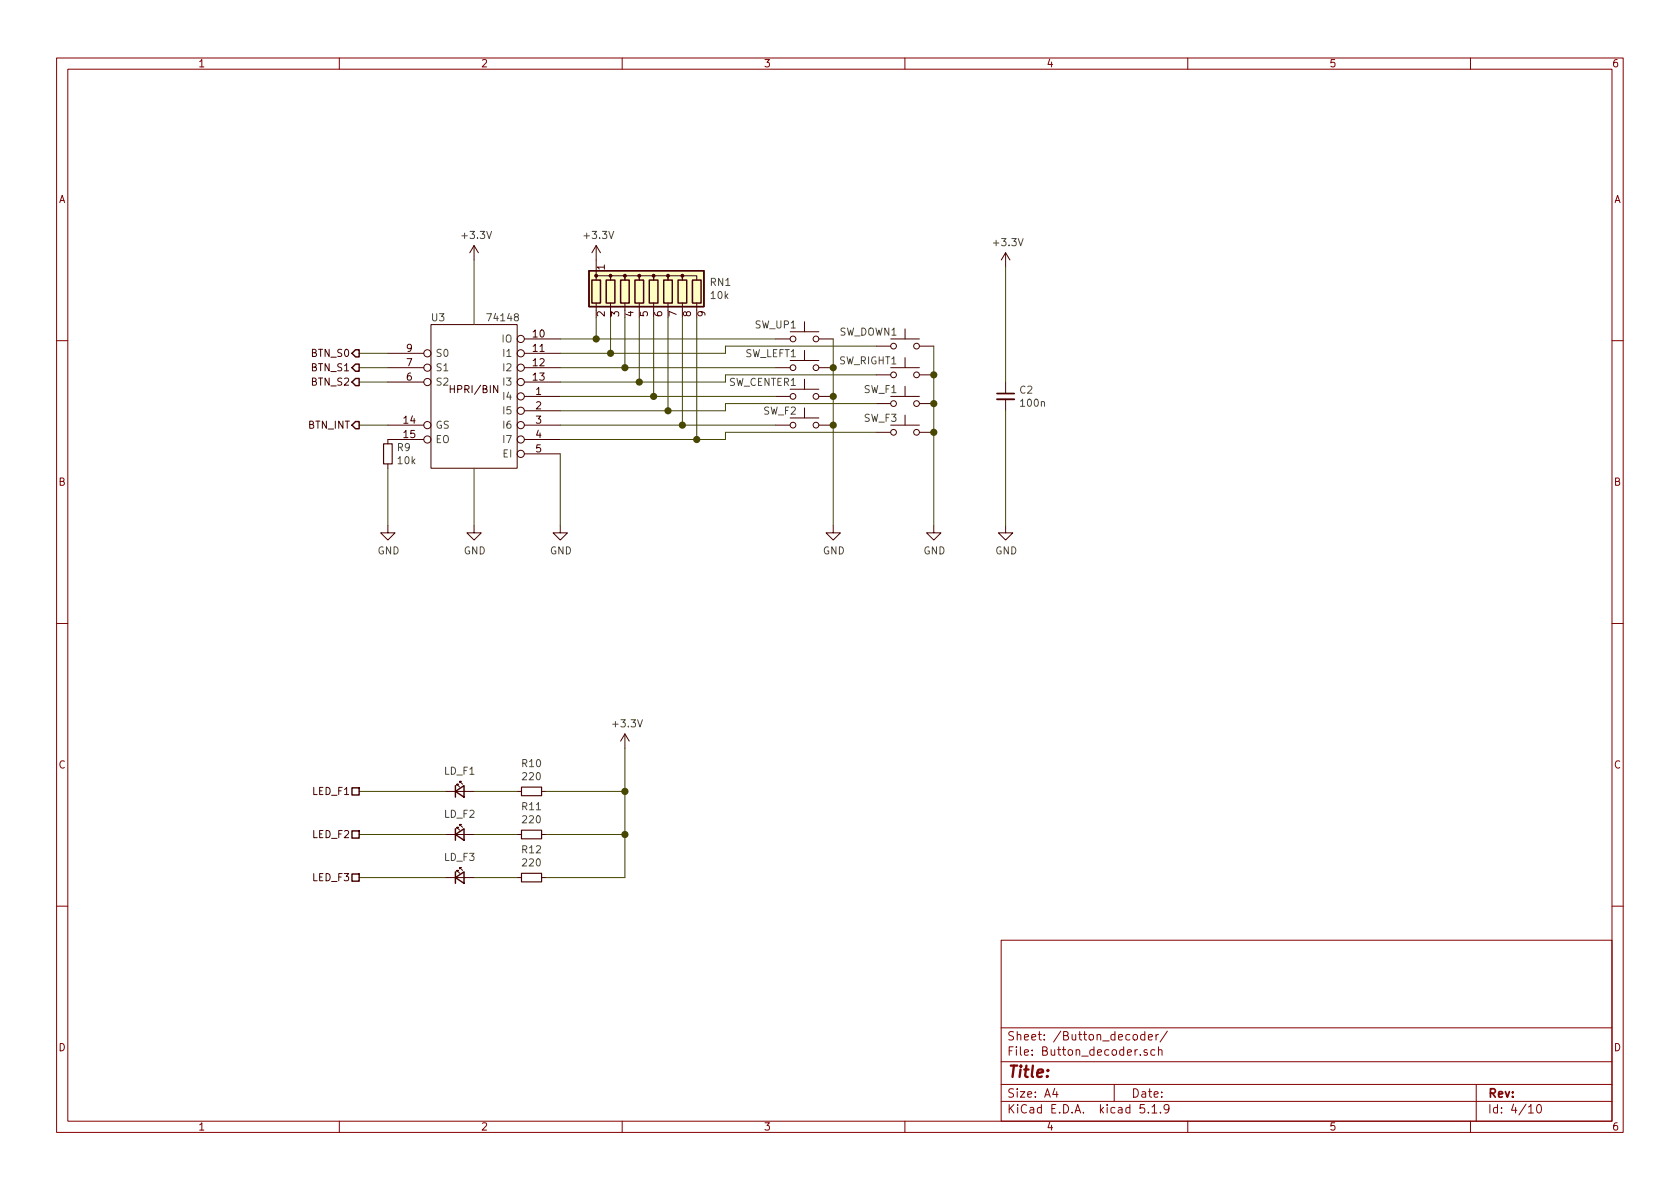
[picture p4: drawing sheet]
EESchema Schematic File Version 4
EELAYER 30 0
EELAYER END
$Descr A4 11693 8268
encoding utf-8
Sheet 4 10
Title ""
Date ""
Rev ""
Comp ""
Comment1 ""
Comment2 ""
Comment3 ""
Comment4 ""
$EndDescr
Text HLabel 2500 2450 0    50   Output ~ 0
BTN_S0
Text HLabel 2500 2550 0    50   Output ~ 0
BTN_S1
Text HLabel 2500 2650 0    50   Output ~ 0
BTN_S2
Text HLabel 2500 2950 0    50   Output ~ 0
BTN_INT
$Comp
L MCT_Labor_5529-rescue:74148-74xx_IEEE U3
U 1 1
P 3300 2750
F 0 "U3" H 3550 3300 50  0000 C CNN
F 1 "74148" H 3100 3300 50  0000 C CNN
F 2 "Package_SO:SOIC-16_3.9x9.9mm_P1.27mm" H 3300 2750 50  0001 C CNN
F 3 "" H 3300 2750 50  0001 C CNN
	1    3300 2750
	-1   0    0    -1  
$EndComp
Wire Wire Line
	2500 2450 2700 2450
Wire Wire Line
	2700 2550 2500 2550
Wire Wire Line
	2500 2650 2700 2650
Wire Wire Line
	2500 2950 2700 2950
$Comp
L MCT_Labor_5529-rescue:+3.3V-power #PWR0110
U 1 1
P 3300 1800
F 0 "#PWR0110" H 3300 1650 50  0001 C CNN
F 1 "+3.3V" H 3315 1973 50  0000 C CNN
F 2 "" H 3300 1800 50  0001 C CNN
F 3 "" H 3300 1800 50  0001 C CNN
	1    3300 1800
	1    0    0    -1  
$EndComp
Wire Wire Line
	3300 1800 3300 2250
$Comp
L MCT_Labor_5529-rescue:GND-power #PWR0111
U 1 1
P 3300 3650
F 0 "#PWR0111" H 3300 3400 50  0001 C CNN
F 1 "GND" H 3305 3477 50  0000 C CNN
F 2 "" H 3300 3650 50  0001 C CNN
F 3 "" H 3300 3650 50  0001 C CNN
	1    3300 3650
	1    0    0    -1  
$EndComp
Wire Wire Line
	3300 3650 3300 3250
$Comp
L MCT_Labor_5529-rescue:GND-power #PWR0112
U 1 1
P 2700 3650
F 0 "#PWR0112" H 2700 3400 50  0001 C CNN
F 1 "GND" H 2705 3477 50  0000 C CNN
F 2 "" H 2700 3650 50  0001 C CNN
F 3 "" H 2700 3650 50  0001 C CNN
	1    2700 3650
	1    0    0    -1  
$EndComp
$Comp
L MCT_Labor_5529-rescue:R_Small-Device R9
U 1 1
P 2700 3150
F 0 "R9" H 2759 3196 50  0000 L CNN
F 1 "10k" H 2759 3105 50  0000 L CNN
F 2 "Resistor_SMD:R_0603_1608Metric_Pad1.05x0.95mm_HandSolder" H 2700 3150 50  0001 C CNN
F 3 "~" H 2700 3150 50  0001 C CNN
	1    2700 3150
	1    0    0    -1  
$EndComp
Wire Wire Line
	2700 3250 2700 3650
$Comp
L MCT_Labor_5529-rescue:R_Network08-Device RN1
U 1 1
P 4550 2000
F 0 "RN1" H 4938 2046 50  0000 L CNN
F 1 "10k" H 4938 1955 50  0000 L CNN
F 2 "Resistor_THT:R_Array_SIP9" V 5025 2000 50  0001 C CNN
F 3 "http://www.vishay.com/docs/31509/csc.pdf" H 4550 2000 50  0001 C CNN
	1    4550 2000
	1    0    0    -1  
$EndComp
$Comp
L MCT_Labor_5529-rescue:+3.3V-power #PWR0113
U 1 1
P 4150 1800
F 0 "#PWR0113" H 4150 1650 50  0001 C CNN
F 1 "+3.3V" H 4165 1973 50  0000 C CNN
F 2 "" H 4150 1800 50  0001 C CNN
F 3 "" H 4150 1800 50  0001 C CNN
	1    4150 1800
	1    0    0    -1  
$EndComp
$Comp
L MCT_Labor_5529-rescue:SW_MEC_5G-Switch SW_UP1
U 1 1
P 5600 2350
F 0 "SW_UP1" H 5550 2450 50  0000 R CNN
F 1 "SW_MEC_5G" H 5850 2450 50  0001 C CNN
F 2 "Button_Switch_SMD:SW_MEC_5GSH9" H 5600 2550 50  0001 C CNN
F 3 "http://www.apem.com/int/index.php?controller=attachment&id_attachment=488" H 5600 2550 50  0001 C CNN
	1    5600 2350
	1    0    0    -1  
$EndComp
Wire Wire Line
	3900 2350 4150 2350
Wire Wire Line
	3900 2550 4350 2550
Wire Wire Line
	3900 2750 4550 2750
Wire Wire Line
	3900 2950 4750 2950
Wire Wire Line
	4150 2200 4150 2350
Connection ~ 4150 2350
Wire Wire Line
	4150 2350 5400 2350
Wire Wire Line
	4350 2200 4350 2550
Connection ~ 4350 2550
Wire Wire Line
	4350 2550 5400 2550
Wire Wire Line
	4550 2200 4550 2750
Connection ~ 4550 2750
Wire Wire Line
	4550 2750 5400 2750
Wire Wire Line
	4750 2200 4750 2950
Connection ~ 4750 2950
Wire Wire Line
	4750 2950 5400 2950
Wire Wire Line
	3900 2450 4250 2450
Wire Wire Line
	5050 2450 5050 2400
Wire Wire Line
	5050 2400 6100 2400
Wire Wire Line
	6100 2600 5050 2600
Wire Wire Line
	5050 2600 5050 2650
Wire Wire Line
	5050 2650 4450 2650
Wire Wire Line
	3900 2850 4650 2850
Wire Wire Line
	5050 2850 5050 2800
Wire Wire Line
	5050 2800 6100 2800
Wire Wire Line
	6100 3000 5050 3000
Wire Wire Line
	5050 3000 5050 3050
Wire Wire Line
	5050 3050 4850 3050
Wire Wire Line
	4250 2200 4250 2450
Connection ~ 4250 2450
Wire Wire Line
	4250 2450 5050 2450
Wire Wire Line
	4450 2200 4450 2650
Connection ~ 4450 2650
Wire Wire Line
	4450 2650 3900 2650
Wire Wire Line
	4650 2200 4650 2850
Connection ~ 4650 2850
Wire Wire Line
	4650 2850 5050 2850
Wire Wire Line
	4850 2200 4850 3050
Connection ~ 4850 3050
Wire Wire Line
	4850 3050 3900 3050
$Comp
L MCT_Labor_5529-rescue:SW_MEC_5G-Switch SW_LEFT1
U 1 1
P 5600 2550
F 0 "SW_LEFT1" H 5550 2650 50  0000 R CNN
F 1 "SW_MEC_5G" H 5850 2650 50  0001 C CNN
F 2 "Button_Switch_SMD:SW_MEC_5GSH9" H 5600 2750 50  0001 C CNN
F 3 "http://www.apem.com/int/index.php?controller=attachment&id_attachment=488" H 5600 2750 50  0001 C CNN
	1    5600 2550
	1    0    0    -1  
$EndComp
$Comp
L MCT_Labor_5529-rescue:SW_MEC_5G-Switch SW_CENTER1
U 1 1
P 5600 2750
F 0 "SW_CENTER1" H 5550 2850 50  0000 R CNN
F 1 "SW_MEC_5G" H 5850 2850 50  0001 C CNN
F 2 "Button_Switch_SMD:SW_MEC_5GSH9" H 5600 2950 50  0001 C CNN
F 3 "http://www.apem.com/int/index.php?controller=attachment&id_attachment=488" H 5600 2950 50  0001 C CNN
	1    5600 2750
	1    0    0    -1  
$EndComp
$Comp
L MCT_Labor_5529-rescue:SW_MEC_5G-Switch SW_F2
U 1 1
P 5600 2950
F 0 "SW_F2" H 5550 3050 50  0000 R CNN
F 1 "SW_MEC_5G" H 5850 3050 50  0001 C CNN
F 2 "Button_Switch_SMD:SW_MEC_5GSH9" H 5600 3150 50  0001 C CNN
F 3 "http://www.apem.com/int/index.php?controller=attachment&id_attachment=488" H 5600 3150 50  0001 C CNN
	1    5600 2950
	1    0    0    -1  
$EndComp
$Comp
L MCT_Labor_5529-rescue:SW_MEC_5G-Switch SW_DOWN1
U 1 1
P 6300 2400
F 0 "SW_DOWN1" H 6250 2500 50  0000 R CNN
F 1 "SW_MEC_5G" H 6550 2500 50  0001 C CNN
F 2 "Button_Switch_SMD:SW_MEC_5GSH9" H 6300 2600 50  0001 C CNN
F 3 "http://www.apem.com/int/index.php?controller=attachment&id_attachment=488" H 6300 2600 50  0001 C CNN
	1    6300 2400
	1    0    0    -1  
$EndComp
$Comp
L MCT_Labor_5529-rescue:SW_MEC_5G-Switch SW_RIGHT1
U 1 1
P 6300 2600
F 0 "SW_RIGHT1" H 6250 2700 50  0000 R CNN
F 1 "SW_MEC_5G" H 6550 2700 50  0001 C CNN
F 2 "Button_Switch_SMD:SW_MEC_5GSH9" H 6300 2800 50  0001 C CNN
F 3 "http://www.apem.com/int/index.php?controller=attachment&id_attachment=488" H 6300 2800 50  0001 C CNN
	1    6300 2600
	1    0    0    -1  
$EndComp
$Comp
L MCT_Labor_5529-rescue:SW_MEC_5G-Switch SW_F1
U 1 1
P 6300 2800
F 0 "SW_F1" H 6250 2900 50  0000 R CNN
F 1 "SW_MEC_5G" H 6550 2900 50  0001 C CNN
F 2 "Button_Switch_SMD:SW_MEC_5GSH9" H 6300 3000 50  0001 C CNN
F 3 "http://www.apem.com/int/index.php?controller=attachment&id_attachment=488" H 6300 3000 50  0001 C CNN
	1    6300 2800
	1    0    0    -1  
$EndComp
$Comp
L MCT_Labor_5529-rescue:SW_MEC_5G-Switch SW_F3
U 1 1
P 6300 3000
F 0 "SW_F3" H 6250 3100 50  0000 R CNN
F 1 "SW_MEC_5G" H 6550 3100 50  0001 C CNN
F 2 "Button_Switch_SMD:SW_MEC_5GSH9" H 6300 3200 50  0001 C CNN
F 3 "http://www.apem.com/int/index.php?controller=attachment&id_attachment=488" H 6300 3200 50  0001 C CNN
	1    6300 3000
	1    0    0    -1  
$EndComp
$Comp
L MCT_Labor_5529-rescue:GND-power #PWR0114
U 1 1
P 5800 3650
F 0 "#PWR0114" H 5800 3400 50  0001 C CNN
F 1 "GND" H 5805 3477 50  0000 C CNN
F 2 "" H 5800 3650 50  0001 C CNN
F 3 "" H 5800 3650 50  0001 C CNN
	1    5800 3650
	1    0    0    -1  
$EndComp
$Comp
L MCT_Labor_5529-rescue:GND-power #PWR0115
U 1 1
P 6500 3650
F 0 "#PWR0115" H 6500 3400 50  0001 C CNN
F 1 "GND" H 6505 3477 50  0000 C CNN
F 2 "" H 6500 3650 50  0001 C CNN
F 3 "" H 6500 3650 50  0001 C CNN
	1    6500 3650
	1    0    0    -1  
$EndComp
Wire Wire Line
	5800 2350 5800 2550
Connection ~ 5800 2550
Wire Wire Line
	5800 2550 5800 2750
Connection ~ 5800 2750
Wire Wire Line
	5800 2750 5800 2950
Connection ~ 5800 2950
Wire Wire Line
	5800 2950 5800 3650
Wire Wire Line
	6500 2400 6500 2600
Connection ~ 6500 2600
Wire Wire Line
	6500 2600 6500 2800
Connection ~ 6500 2800
Wire Wire Line
	6500 2800 6500 3000
Connection ~ 6500 3000
Wire Wire Line
	6500 3000 6500 3650
$Comp
L MCT_Labor_5529-rescue:GND-power #PWR0116
U 1 1
P 3900 3650
F 0 "#PWR0116" H 3900 3400 50  0001 C CNN
F 1 "GND" H 3905 3477 50  0000 C CNN
F 2 "" H 3900 3650 50  0001 C CNN
F 3 "" H 3900 3650 50  0001 C CNN
	1    3900 3650
	1    0    0    -1  
$EndComp
Wire Wire Line
	3900 3650 3900 3150
$Comp
L MCT_Labor_5529-rescue:GND-power #PWR0117
U 1 1
P 7000 3650
F 0 "#PWR0117" H 7000 3400 50  0001 C CNN
F 1 "GND" H 7005 3477 50  0000 C CNN
F 2 "" H 7000 3650 50  0001 C CNN
F 3 "" H 7000 3650 50  0001 C CNN
	1    7000 3650
	1    0    0    -1  
$EndComp
$Comp
L MCT_Labor_5529-rescue:+3.3V-power #PWR0118
U 1 1
P 7000 1850
F 0 "#PWR0118" H 7000 1700 50  0001 C CNN
F 1 "+3.3V" H 7015 2023 50  0000 C CNN
F 2 "" H 7000 1850 50  0001 C CNN
F 3 "" H 7000 1850 50  0001 C CNN
	1    7000 1850
	1    0    0    -1  
$EndComp
$Comp
L MCT_Labor_5529-rescue:C_Small-Device C2
U 1 1
P 7000 2750
F 0 "C2" H 7092 2796 50  0000 L CNN
F 1 "100n" H 7092 2705 50  0000 L CNN
F 2 "Capacitor_SMD:C_0603_1608Metric_Pad1.05x0.95mm_HandSolder" H 7000 2750 50  0001 C CNN
F 3 "~" H 7000 2750 50  0001 C CNN
	1    7000 2750
	1    0    0    -1  
$EndComp
Wire Wire Line
	7000 1850 7000 2650
Wire Wire Line
	7000 2850 7000 3650
$Comp
L MCT_Labor_5529-rescue:R_Small-Device R10
U 1 1
P 3700 5500
F 0 "R10" V 3504 5500 50  0000 C CNN
F 1 "220" V 3595 5500 50  0000 C CNN
F 2 "Resistor_SMD:R_0603_1608Metric_Pad1.05x0.95mm_HandSolder" H 3700 5500 50  0001 C CNN
F 3 "~" H 3700 5500 50  0001 C CNN
	1    3700 5500
	0    1    1    0   
$EndComp
$Comp
L MCT_Labor_5529-rescue:LED_Small-Device LD_F1
U 1 1
P 3200 5500
F 0 "LD_F1" H 3200 5643 50  0000 C CNN
F 1 "LED_Small" H 3200 5644 50  0001 C CNN
F 2 "LED_THT:LED_D3.0mm" V 3200 5500 50  0001 C CNN
F 3 "~" V 3200 5500 50  0001 C CNN
	1    3200 5500
	1    0    0    -1  
$EndComp
Wire Wire Line
	3300 5500 3600 5500
$Comp
L MCT_Labor_5529-rescue:R_Small-Device R11
U 1 1
P 3700 5800
F 0 "R11" V 3504 5800 50  0000 C CNN
F 1 "220" V 3595 5800 50  0000 C CNN
F 2 "Resistor_SMD:R_0603_1608Metric_Pad1.05x0.95mm_HandSolder" H 3700 5800 50  0001 C CNN
F 3 "~" H 3700 5800 50  0001 C CNN
	1    3700 5800
	0    1    1    0   
$EndComp
$Comp
L MCT_Labor_5529-rescue:LED_Small-Device LD_F2
U 1 1
P 3200 5800
F 0 "LD_F2" H 3200 5943 50  0000 C CNN
F 1 "LED_Small" H 3200 5944 50  0001 C CNN
F 2 "LED_THT:LED_D3.0mm" V 3200 5800 50  0001 C CNN
F 3 "~" V 3200 5800 50  0001 C CNN
	1    3200 5800
	1    0    0    -1  
$EndComp
Wire Wire Line
	3300 5800 3600 5800
$Comp
L MCT_Labor_5529-rescue:R_Small-Device R12
U 1 1
P 3700 6100
F 0 "R12" V 3504 6100 50  0000 C CNN
F 1 "220" V 3595 6100 50  0000 C CNN
F 2 "Resistor_SMD:R_0603_1608Metric_Pad1.05x0.95mm_HandSolder" H 3700 6100 50  0001 C CNN
F 3 "~" H 3700 6100 50  0001 C CNN
	1    3700 6100
	0    1    1    0   
$EndComp
$Comp
L MCT_Labor_5529-rescue:LED_Small-Device LD_F3
U 1 1
P 3200 6100
F 0 "LD_F3" H 3200 6243 50  0000 C CNN
F 1 "LED_Small" H 3200 6244 50  0001 C CNN
F 2 "LED_THT:LED_D3.0mm" V 3200 6100 50  0001 C CNN
F 3 "~" V 3200 6100 50  0001 C CNN
	1    3200 6100
	1    0    0    -1  
$EndComp
Wire Wire Line
	3300 6100 3600 6100
Wire Wire Line
	4350 5200 4350 5500
Wire Wire Line
	4350 6100 3800 6100
Wire Wire Line
	3800 5800 4350 5800
Connection ~ 4350 5800
Wire Wire Line
	4350 5800 4350 6100
Wire Wire Line
	3800 5500 4350 5500
Connection ~ 4350 5500
Wire Wire Line
	4350 5500 4350 5800
Text HLabel 2500 5500 0    50   UnSpc ~ 0
LED_F1
Text HLabel 2500 5800 0    50   UnSpc ~ 0
LED_F2
Text HLabel 2500 6100 0    50   UnSpc ~ 0
LED_F3
Wire Wire Line
	2500 6100 3100 6100
Wire Wire Line
	3100 5800 2500 5800
Wire Wire Line
	2500 5500 3100 5500
$Comp
L power:+3.3V #PWR016
U 1 1
P 4350 5200
F 0 "#PWR016" H 4350 5050 50  0001 C CNN
F 1 "+3.3V" H 4365 5373 50  0000 C CNN
F 2 "" H 4350 5200 50  0001 C CNN
F 3 "" H 4350 5200 50  0001 C CNN
	1    4350 5200
	1    0    0    -1  
$EndComp
$EndSCHEMATC
